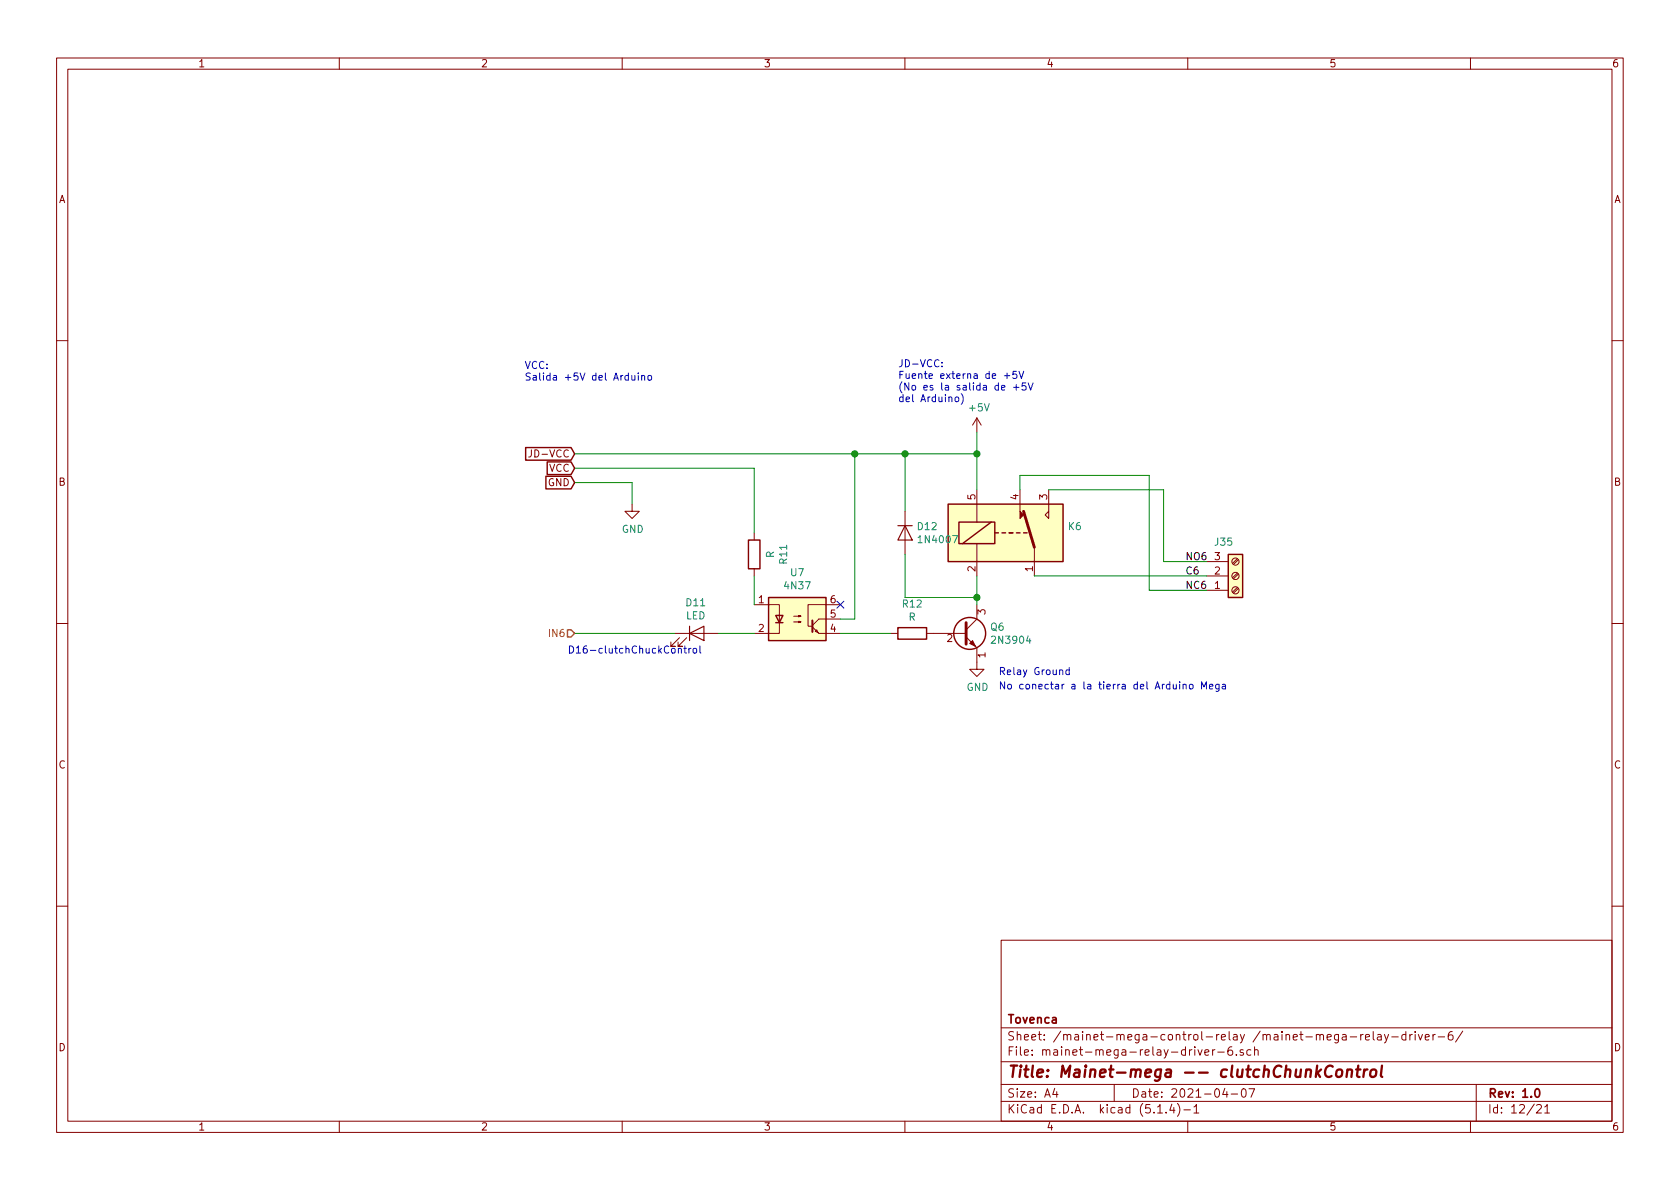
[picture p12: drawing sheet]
<svg xmlns="http://www.w3.org/2000/svg" width="297mm" height="210mm" viewBox="0 0 297 210" stroke-linecap="round" stroke-linejoin="round" font-family="sans-serif">
<g fill="none" stroke="#840000" stroke-width=".18">
<path d="M10 10.3h277v189.9h-277zM12 12.2h273v186.1h-273zM60 10.3v1.9M110 10.3v1.9M160 10.3v1.9M210 10.3v1.9M260 10.3v1.9M10 60.2h2M94 79.5v1a.39 .39 0 0 1-.5 .3M172.7 73.9v2.5M172.7 73.9l-.7 1.3M172.7 73.9l.8 1.3"/>
<path d="M285 60.2h2M111.8 89.1v1.3h1.2l-1.2 1.3-1.3-1.3h1.3M133.3 94.2v1.3M160 90.4v7.6M172.7 86.6v5.7M172.7 96.1v5.7M180.3 86.6v3.8M182.9 96.8v5M185.4 90.4v1.3l-.6-.6zM185.4 86.6v3.8M213.4 99.3h3.8M218.8 98.8l-.9 .8"/>
<path d="M218.9 99l-.8 .8M10 110.3h2M119.4 112h7.6M120.1 112.8l-1.5 1.5h.8h-.8v-.8M121.4 112.8l-1.5 1.5h.7h-.7v-.8M133.3 106.9h4.5v5.1h-4.5M133.3 100.6v1.2M140.3 110h1.3l-.4 .1v-.3l.4 .2M140.3 109h1.3l-.4 .1v-.3l.4 .2M143.6 110.9l1.2 1.1h3.8M144.1 111.6l.3-.2 .3 .5zM148.6 106.9h-5.7v3.8h.6"/>
<path d="M148.6 109.5h-3.8l-1.2 1.1M157.5 112h1.2M163.8 112h7M170.8 112.6l1.9 1.9v3.9h1.3l-1.3 1.2-1.3-1.2h1.3M172.7 106.9v2.6l-1.9 1.9M213.4 104.4h3.8M213.4 101.8h3.8M218.8 101.3l-.9 .9M218.8 103.9l-.9 .8M218.9 101.5l-.8 .9M218.9 104.1l-.8 .8M285 110.3h2"/>
<path d="M10 160.2h2M177 166.3h108v32h-108zM285 160.2h2M60 198.3v1.9M110 198.3v1.9M160 198.3v1.9M177 194.8h108M177 191.8h108M177 187.8h108M177 181.8h108M186.5 192.5l-.4 1h1M186.8 193v1"/>
<path d="M197 191.8v3M204.7 196.8h.8M206.2 196.7v.1M207.2 195.2l-.4 1.1h.9M207.5 195.8v1M208.2 195.1a1.71 1.71 0 0 1 0 2.3M209.3 196.3h1.2M210 198.3v1.9M211.1 195.8l.4-.5v1.5M211.1 196.8h.9M211.8 185.6l.4 1 .3-1M213 186.1l.7-.1v-.3l-.4-.1-.3 .2 .1 .7h.6"/>
<path d="M214.4 185.6v1M214.8 185.6l-.3 .1-.1 .2M215.3 186h1.2M216.6 192.5l-.4 1h.9M216.9 193v1M217.7 193.5h1.1M217.8 185.1a.62 .62 0 0 0-.7 .6l.1 .8 .2 .1 .5-.1 .1-.5-.2-.3h-.4l-.3 .3M218.6 186.5v.1M219.6 192.7l.4-.2a.94 .94 0 0 1 0 1.5 .82 .82 0 0 1-.4-1.3zM219.8 185.7l-.3-.1-.2 .2v.2l.5 .2v.3h-.5M220.8 192.5h1l-.6 1.5M221.2 185.7l-.4-.1-.4 .3 .1 .6 .3 .1 .4-.1"/>
<path d="M221.8 185.7l.2-.1 .4 .1 .1 .9M221.8 185.1v1.5M237.4 183h.5l.1 .9M238 183.3l-.5 .1-.2 .2 .2 .3 .5-.1M238.7 183.4h1.2M240.6 182.9v1M241 182.9l-.3 .1-.1 .2M241.4 183.4l.7-.1v-.3l-.4-.1-.3 .2 .1 .7h.6M242.8 182.4v1.3l.2 .2M243.6 183h.5l.1 .9M244.2 183.3l-.5 .1a.29 .29 0 0 0-.2 .2 .29 .29 0 0 0 .2 .3l.5-.1M244.8 182.9l.3 1"/>
<path d="M245.5 182.9l-.5 1.4-.2 .1M246.1 183.4h1.1M248.6 183l-.5-.1-.2 .3v.6l.2 .1 .5-.1M248.6 182.4v1.5M249.3 182.9v1M249.7 182.9l-.4 .3M250.2 182.4v.2M250.2 182.9v1M250.8 182.9l.3 1 .4-1M252 183.4l.7-.1-.1-.3-.4-.1-.2 .2 .1 .7h.5M253.4 182.9v1M253.8 182.9l-.4 .2v.1"/>
<path d="M254.3 183.4h1.1M256.8 182.4a.62 .62 0 0 0-.7 .7v.7l.3 .1 .4-.1 .1-.5-.1-.2-.4-.1-.3 .3M258.6 182.3l-1.2 2M260 198.3v1.9M261 191.8v6.5M271.7 195.5l.2-.2h.4l.2 .5-.9 1h.9M273.1 195.8l.5-.5v1.5M273.1 196.8h.9"/>
<circle cx="218.4" cy="99.3" r=".63"/>
<circle cx="218.4" cy="101.8" r=".63"/>
<circle cx="218.4" cy="104.4" r=".63"/>
</g>
<path d="M271.5 192.7l.2-.2a.81 .81 0 0 1 .6 .6 .81 .81 0 0 1-.3 .8l-.1 .1a.79 .79 0 0 1-.4-1.3z" fill="none" stroke="#840000" stroke-width=".3"/>
<path d="M235.6 188.6a.89 .89 0 0 0-1 0 .89 .89 0 0 0-.3 1 .71 .71 0 0 0 .3 .8 .71 .71 0 0 0 .8-.1M236.4 189.3a.53 .53 0 0 1 .5-.2 .53 .53 0 0 1 .4 .4v.6a.54 .54 0 0 1-.6 .4 .54 .54 0 0 1-.5-.4zM238.2 189.3a.5 .5 0 0 1 .9 .1l-.2 1M238.3 189.1l-.2 1.3M239.8 189.1h.7M240.2 188.4l-.3 1.8 .1 .1 .4 .1M241.2 189.1l-.2 1.3M241.8 189.1a.54 .54 0 0 0-.6 .4M242.4 189.3a.53 .53 0 0 1 .6-.2 .53 .53 0 0 1 .4 .4l-.1 .6a.54 .54 0 0 1-.5 .4 .54 .54 0 0 1-.6-.4zM244.3 188.4l-.2 1.8 .3 .2" fill="none" stroke="#840000" stroke-width=".41"/>
<g fill="none" stroke="#840000" stroke-width=".25">
<path d="M92.9 79.1h8.1l.6 1.2-.6 1.1h-8.1zM96.5 84.2h4.5l.6 1.1-.6 1.2h-4.5zM96.7 81.7h4.3l.6 1.1-.6 1.1h-4.3zM132.3 95.5h2.1v5.1h-2.1zM167.6 89.1h20.4v10.2h-20.4zM169.5 92.3h6.4v3.8h-6.4zM175.3 92.3l-5.1 3.8M175.9 94.2h.6M177.2 94.2h.6M178.4 94.2h.7M179.7 94.2h.6M181 94.2h.6"/>
<path d="M217.2 98h2.5v7.7h-2.5zM135.9 105.7h10.1v7.6h-10.1zM137.2 108.8h1.2l-.6 1.3zM137.2 110.1h1.2M158.7 111h5.1v2h-5.1z"/>
<circle cx="171.4" cy="112" r="2.82"/>
</g>
<g fill="#ffffc2" stroke="#ffffc2" stroke-width=".18">
<path d="M217.2 98h2.5v7.7h-2.5z"/>
<path d="M167.6 89.1h20.4v10.2h-20.4z"/>
<path d="M135.9 105.7h10.1v7.6h-10.1z"/>
</g>
<path d="M181 90.4l1.9 6.4M170.8 110.1v3.8" fill="none" stroke="#840000" stroke-width=".51"/>
<g fill="#840000" stroke="#840000" stroke-width=".18">
<path d="M171.4 113.8l.6-.5 .5 1z"/>
<path d="M180.3 90.4l.7 .7-.7 .6z"/>
</g>
<path d="M158.7 93h2.6M160 93l1.3 2.5h-2.6zM121.9 112l2.6-1.3v2.6zM121.9 110.7v2.6" fill="none" stroke="#840000" stroke-width=".2"/>
<path d="M143.6 109.7v2.1" fill="none" stroke="#840000" stroke-width=".36"/>
<g fill="none" stroke="#008400" stroke-width=".18">
<path d="M172.7 76.4v10.2M101.6 80.3h71.1M101.6 82.8h31.7v11.4M101.6 85.3h10.2v3.8M151.1 80.3v29.2h-2.5M160 80.3v10.1M160 98v7.7h12.7M180.3 86.6v-2.5h22.9v20.3h10.2M185.4 86.6h20.3v12.7h7.7M101.6 112h17.8M127 112h6.3M133.3 101.8v5.1"/>
<path d="M148.6 112h8.9M172.7 101.8v5.1M182.9 101.8h30.5"/>
</g>
<path d="M100.3 111.4h.7l.6 .6-.6 .6h-.7z" fill="none" stroke="#848400" stroke-width=".25"/>
<g fill="none" stroke="#0000c2" stroke-width=".18">
<path d="M111.7 66.4l.1 .8h.3l.1-.1M112.2 66.4v.8M112.9 66v.1M112.9 66.4v.8M113.5 66.5l.1-.1h.3l.1 .8M113.5 66.4v.8M114.7 66.4h.3l.2 .2-.1 .6h-.3l-.2-.1zM166.5 64.7v.2M166.5 64.1v.1M168.9 70.3l.2-.1 .4 .1v.5l-.1 .2h-.3l-.2-.1zM170 69.6a1.47 1.47 0 0 1 0 1.9M177.1 68.5l.6-.1-.1-.2-.3-.1-.2 .2v.6h.5"/>
<path d="M177.6 66.4h.9M178.1 66v.9M179.2 68.5h1M179.7 68v1M179.7 65.7h-.6v.6l.5-.2 .2 .3v.3l-.2 .2-.5-.1M180.2 65.7l.4 1.2 .4-1.2M181.4 67.7h-.6l-.1 .6 .2-.1 .5 .1v.6l-.2 .1-.5-.1M181.8 67.7l.4 1.3 .5-1.3M119.9 114.8l.2-.2 .3 .1 .1 .8M120.9 114.6h.5M121.1 114.2v1.1l.3 .2M121.8 114.6v.9"/>
<path d="M122.2 114.6l-.4 .3M122.6 114.8l.2-.2 .3 .2 .1 .5-.1 .1-.3 .1-.2-.1zM123.7 114.2v1.1l.2 .2M189.1 118.5h-.4l-.3 .2 .2 .5h.5M189.1 118v1.3M209.2 121.1l.2-.1 .3 .1v.7M209.2 121v.8M210.4 121.1l.3-.1 .2 .1v.5l-.1 .2h-.3l-.2-.1zM212.4 121.8v-1.2l.5 .9 .4-.9v1.2M213.8 121.4l.7-.1-.1-.2-.4-.1-.2 .2 .1 .6h.5M215.5 121v1l-.2 .3-.3-.1M215.5 121.1l-.3-.1-.3 .2 .2 .6h.4"/>
<path d="M216.2 121.1h.4l.1 .7M216.7 121.3l-.4 .1-.2 .1 .2 .3h.4"/>
</g>
<g fill="#008400" stroke="#008400" stroke-width=".25">
<circle cx="151.1" cy="80.3" r=".51"/>
<circle cx="160" cy="80.3" r=".51"/>
<circle cx="172.7" cy="80.3" r=".51"/>
<circle cx="172.7" cy="105.7" r=".51"/>
</g>
<path d="M148 106.3l1.2 1.2M149.2 106.3l-1.2 1.2" fill="none" stroke="#000084" stroke-width=".18"/>
<text font-size="2.8" fill="#840000" x="178" y="190.5">Title: Mainet-mega -- clutchChunkControl</text>
<g font-size="2.1" fill="#840000">
<text x="178" y="184">Sheet: /mainet-mega-control-relay /mainet-mega-relay-driver-6/</text>
<text x="178" y="181">Tovenca</text>
<text x="178" y="186.7">File: mainet-mega-relay-driver-6.sch</text>
<text x="178" y="196.9">KiCad E.D.A. kicad (5.1.4)-1</text>
<text x="178" y="194.1">Size: A4</text>
<text x="200" y="194.1">Date: 2021-04-07</text>
<text x="263" y="194.1">Rev: 1.0</text>
<text x="263" y="196.9">Id: 12/21</text>
</g>
<g font-size="1.8" fill="#840000">
<text x="35" y="11.9">1</text>
<text x="85" y="11.9">2</text>
<text x="135" y="11.9">3</text>
<text x="185" y="11.9">4</text>
<text x="235" y="11.9">5</text>
<text x="285" y="11.9">6</text>
<text x="10.4" y="35.9">A</text>
<text x="285.4" y="35.9">A</text>
<text x="94.2" y="80.9">JD-VCC</text>
<text x="97.1" y="83.4">VCC</text>
<text x="10.4" y="85.9">B</text>
<text x="96.9" y="86">GND</text>
<text x="172.5" y="88.4" transform="rotate(-90 172.5 88.4)">5</text>
<text x="180.1" y="88.4" transform="rotate(-90 180.1 88.4)">4</text>
<text x="185.2" y="88.4" transform="rotate(-90 185.2 88.4)">3</text>
<text x="285.4" y="85.9">B</text>
<text x="172.5" y="101.1" transform="rotate(-90 172.5 101.1)">2</text>
<text x="182.6" y="101.1" transform="rotate(-90 182.6 101.1)">1</text>
<text x="214.8" y="101.6">2</text>
<text x="214.8" y="99.1">3</text>
<text x="134.1" y="106.7">1</text>
<text x="146.8" y="106.7">6</text>
<text x="214.8" y="104.1">1</text>
<text x="134.1" y="111.8">2</text>
<text x="146.8" y="111.8">4</text>
<text x="146.8" y="109.2">5</text>
<text x="167.5" y="113.5">2</text>
<text x="174.2" y="108.7" transform="rotate(-90 174.2 108.7)">3</text>
<text x="174.2" y="116.3" transform="rotate(-90 174.2 116.3)">1</text>
<text x="10.4" y="135.9">C</text>
<text x="285.4" y="135.9">C</text>
<text x="10.4" y="185.9">D</text>
<text x="285.4" y="185.9">D</text>
<text x="35" y="199.9">1</text>
<text x="85" y="199.9">2</text>
<text x="135" y="199.9">3</text>
<text x="185" y="199.9">4</text>
<text x="235" y="199.9">5</text>
<text x="285" y="199.9">6</text>
</g>
<g font-size="1.8" fill="#0000c2">
<text x="92.7" y="65.2">VCC:</text>
<text x="158.7" y="64.9">JD-VCC:</text>
<text x="92.7" y="67.3">Salida +5V del Arduino</text>
<text x="158.7" y="67">Fuente externa de +5V</text>
<text x="158.7" y="69.1">(No es la salida de +5V</text>
<text x="158.7" y="71.1">del Arduino)</text>
<text x="100.3" y="115.6">D16-clutchChuckControl</text>
<text x="176.5" y="119.4">Relay Ground</text>
<text x="176.5" y="121.9">No conectar a la tierra del Arduino Mega</text>
</g>
<g font-size="1.8" fill="#008484">
<text x="171.5" y="72.7">+5V</text>
<text x="109.9" y="94.2">GND</text>
<text x="162.3" y="93.7">D12</text>
<text x="188.9" y="93.7">K6</text>
<text x="136.9" y="98.7" transform="rotate(-90 136.9 98.7)">R</text>
<text x="139.2" y="99.7" transform="rotate(-90 139.2 99.7)">R11</text>
<text x="139.9" y="101.9">U7</text>
<text x="162.7" y="96.1">1N4007</text>
<text x="214.9" y="96.5">J35</text>
<text x="121.4" y="107.2">D11</text>
<text x="138.9" y="104.2">4N37</text>
<text x="159.7" y="107.4">R12</text>
<text x="121.3" y="109.5">LED</text>
<text x="160.7" y="109.7">R</text>
<text x="175.2" y="111.5">Q6</text>
<text x="175.7" y="113.8">2N3904</text>
<text x="170.9" y="122.2">GND</text>
</g>
<g font-size="1.8">
<text x="209.5" y="101.6">C6</text>
<text x="209.5" y="99.1">NO6</text>
<text x="209.5" y="104.1">NC6</text>
</g>
<text font-size="1.8" fill="#848400" x="97.3" y="112.6">IN6</text>
</svg>
